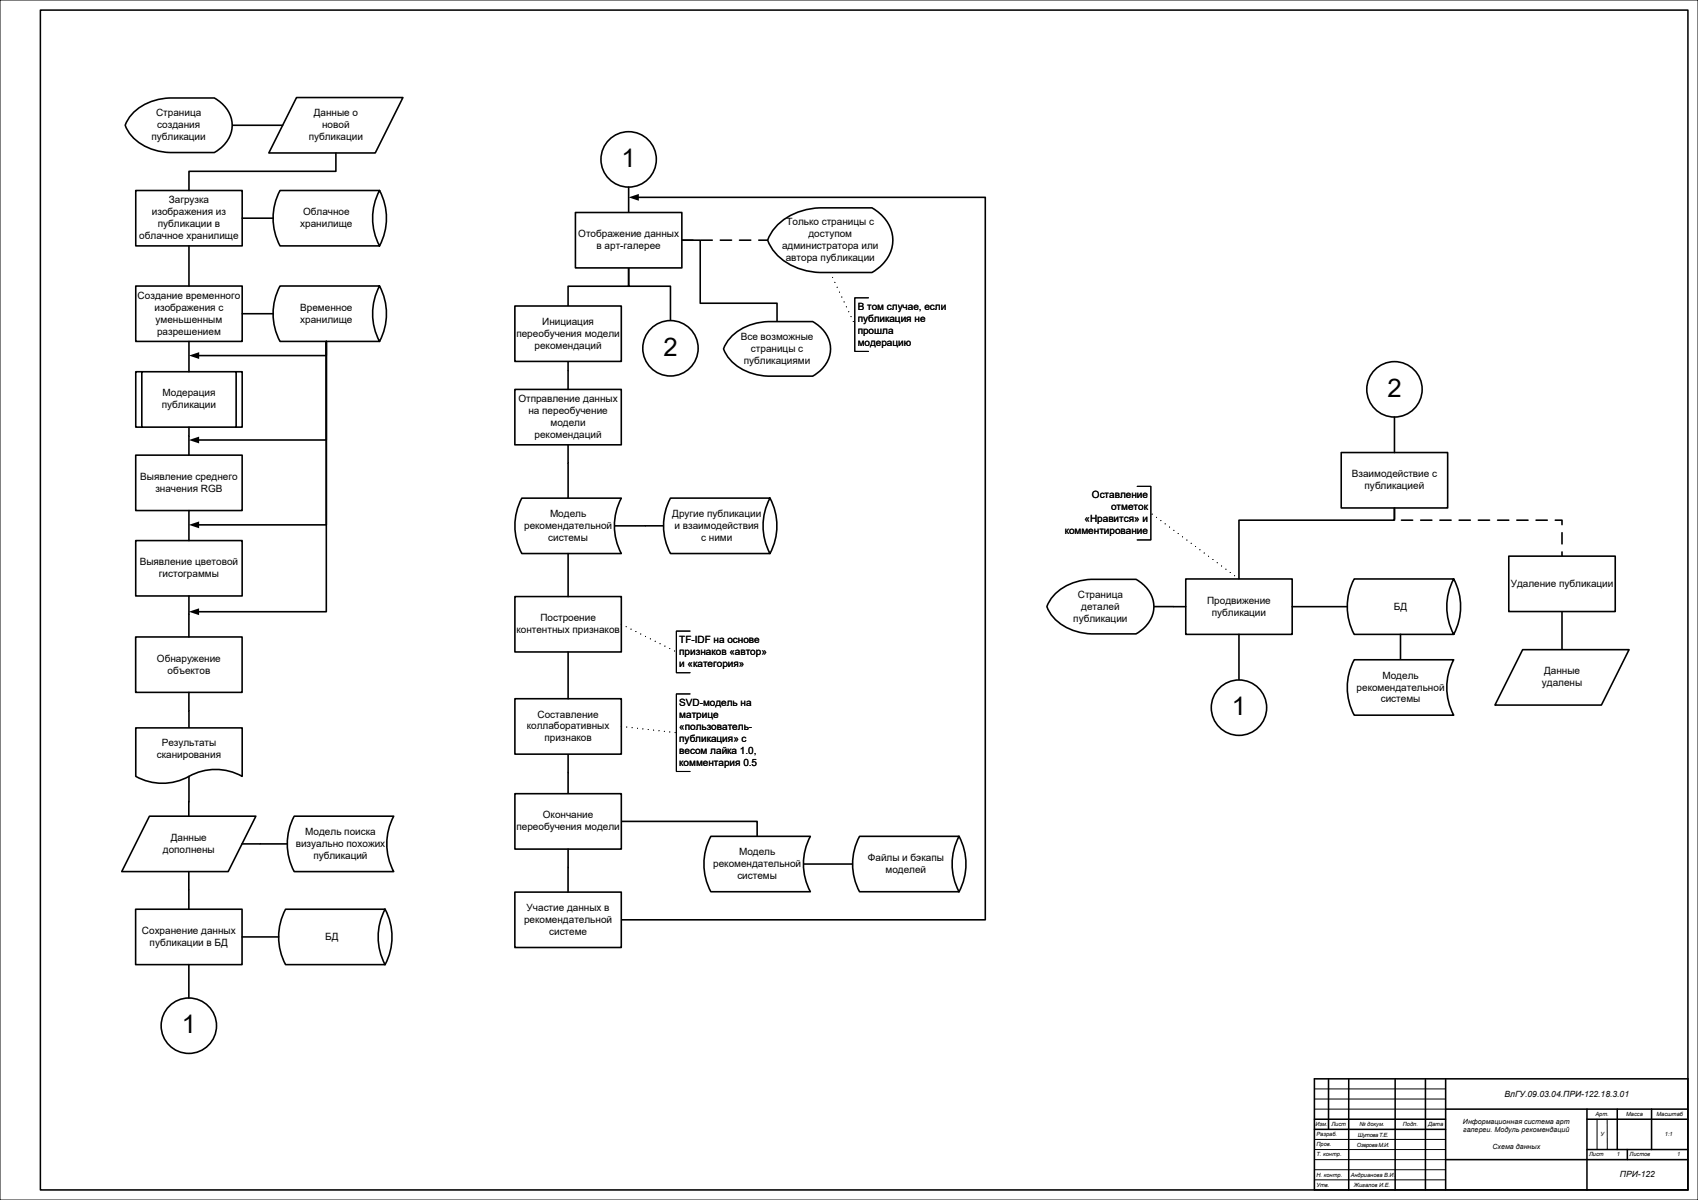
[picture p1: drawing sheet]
<svg xmlns="http://www.w3.org/2000/svg" width="841mm" height="594mm" viewBox="0 0 841 594" stroke-linecap="round" stroke-linejoin="round" font-family="sans-serif">
<path d="M0 0h841v594h-841zM651 539h65M651 544h65M651 549h65M791 554v15M796 554v15M651 579h65M651 574h65M651 569h65M651 564h65M651 584h65" fill="none" stroke="#000" stroke-width=".5"/>
<g fill="none" stroke="#000" stroke-width=".76">
<path d="M20 5h816v584h-816zM651 534h185v55h-185zM658 534v25M668 534v55M691 534v55M706 534v55M716 534v55M651 554h65M651 559h65M716 549h120M786 554h50M786 549v40"/>
<path d="M801 549v20M818 549v20M716 574h120M786 569h50M806 569v5"/>
</g>
<path d="M67 94h53v28h-53z" fill-rule="evenodd" fill="#fff"/>
<path d="M67 94h53v28h-53z" fill="none" stroke="#000" stroke-width=".79"/>
<path d="M147 48h53l-14 28h-53z" fill-rule="evenodd" fill="#fff"/>
<path d="M147 48h53l-14 28h-53zM115 62h25M166 76v9h-72v9" fill="none" stroke="#000" stroke-width=".79"/>
<path d="M66 56a27 27 0 0 1 18-8h22a15 15 0 0 1 9 14 15 15 0 0 1-9 14h-22a24 24 0 0 1-22-14z" fill-rule="evenodd" fill="#fff"/>
<path d="M66 56a27 27 0 0 1 18-8h22a15 15 0 0 1 9 14 15 15 0 0 1-9 14h-22a24 24 0 0 1-22-14z" fill="none" stroke="#000" stroke-width=".79"/>
<path d="M139 94h49a29 29 0 0 1 0 28h-49a29 29 0 0 1 0-28z" fill-rule="evenodd" fill="#fff"/>
<path d="M139 94h49a29 29 0 0 1 0 28h-49a29 29 0 0 1 0-28zM188 94a29 29 0 0 0 0 28M120 108h15" fill="none" stroke="#000" stroke-width=".79"/>
<path d="M67 142h53v27h-53z" fill-rule="evenodd" fill="#fff"/>
<path d="M94 122v20M67 142h53v27h-53z" fill="none" stroke="#000" stroke-width=".79"/>
<path d="M139 142h49a29 29 0 0 1 0 27h-49a29 29 0 0 1 0-27z" fill-rule="evenodd" fill="#fff"/>
<path d="M120 155h15M139 142h49a29 29 0 0 1 0 27h-49a29 29 0 0 1 0-27zM188 142a29 29 0 0 0 0 27" fill="none" stroke="#000" stroke-width=".79"/>
<path d="M67 184h53v27h-53z" fill-rule="evenodd" fill="#fff"/>
<path d="M94 169v15M67 184h53v27h-53zM70 184v27M117 184v27" fill="none" stroke="#000" stroke-width=".79"/>
<path d="M67 225h53v28h-53z" fill-rule="evenodd" fill="#fff"/>
<path d="M94 211v14M67 225h53v28h-53z" fill="none" stroke="#000" stroke-width=".79"/>
<path d="M67 268h53v27h-53z" fill-rule="evenodd" fill="#fff"/>
<path d="M162 169v7h-64M162 169v49h-64M162 169v91h-64M94 253v15M67 268h53v27h-53z" fill="none" stroke="#000" stroke-width=".79"/>
<path d="M94 176l5-2v4zM94 218l5-2v3zM94 260l5-2v3z" fill="#000"/>
<path d="M67 315h53v28h-53z" fill-rule="evenodd" fill="#fff"/>
<path d="M162 169v134h-64M94 295v20M67 315h53v28h-53z" fill="none" stroke="#000" stroke-width=".79"/>
<path d="M94 303l5-2v3z" fill="#000"/>
<path d="M67 450h53v27h-53z" fill-rule="evenodd" fill="#fff"/>
<path d="M94 343v17M67 450h53v27h-53z" fill="none" stroke="#000" stroke-width=".79"/>
<path d="M141 450h50a29 29 0 0 1 0 27h-50a29 29 0 0 1 0-27z" fill-rule="evenodd" fill="#fff"/>
<path d="M141 450h50a29 29 0 0 1 0 27h-50a29 29 0 0 1 0-27zM191 450a29 29 0 0 0 0 27M120 464h18" fill="none" stroke="#000" stroke-width=".79"/>
<path d="M67 360h53v24a28 28 0 0 0-29 2 27 27 0 0 1-24-2z" fill-rule="evenodd" fill="#fff"/>
<path d="M67 360h53v24a28 28 0 0 0-29 2 27 27 0 0 1-24-2zM94 384v20" fill="none" stroke="#000" stroke-width=".79"/>
<circle cx="94" cy="508" r="14" fill="#fff"/>
<g fill="none" stroke="#000" stroke-width=".79">
<path d="M94 477v17"/>
<circle cx="94" cy="508" r="14"/>
</g>
<path d="M255 193h53v27h-53z" fill-rule="evenodd" fill="#fff"/>
<path d="M255 193h53v27h-53z" fill="none" stroke="#000" stroke-width=".79"/>
<circle cx="311" cy="79" r="14" fill="#fff"/>
<g fill="none" stroke="#000" stroke-width=".79">
<path d="M316 98h172v357h-180M281 179v14"/>
<circle cx="311" cy="79" r="14"/>
</g>
<path d="M311 98l5-2v3z" fill="#000"/>
<path d="M255 295h53v28h-53z" fill-rule="evenodd" fill="#fff"/>
<path d="M281 151v-9h30v-9v9h21v17M281 220v27M329 260h-25M255 295h53v28h-53zM281 373v20M308 407h67v7" fill="none" stroke="#000" stroke-width=".79"/>
<path d="M691 251v6h83v18" fill="none" stroke="#000" stroke-width=".79" stroke-dasharray="5.6 4"/>
<path d="M258 247h50a29 29 0 0 0 0 27h-50a29 29 0 0 1 0-27z" fill-rule="evenodd" fill="#fff"/>
<path d="M258 247h50a29 29 0 0 0 0 27h-50a29 29 0 0 1 0-27zM281 274v21" fill="none" stroke="#000" stroke-width=".79"/>
<path d="M338 119h42" fill="none" stroke="#000" stroke-width=".79" stroke-dasharray="5.6 4"/>
<path d="M255 393h53v27h-53z" fill-rule="evenodd" fill="#fff"/>
<path d="M255 393h53v27h-53z" fill="none" stroke="#000" stroke-width=".79"/>
<path d="M255 442h53v27h-53z" fill-rule="evenodd" fill="#fff"/>
<path d="M311 93v12M338 119h9v31h38v9M281 420v22M255 442h53v27h-53z" fill="none" stroke="#000" stroke-width=".79"/>
<path d="M332 247h49a29 29 0 0 1 0 27h-49a29 29 0 0 1 0-27z" fill-rule="evenodd" fill="#fff"/>
<path d="M332 247h49a29 29 0 0 1 0 27h-49a29 29 0 0 1 0-27zM381 247a29 29 0 0 0 0 27" fill="none" stroke="#000" stroke-width=".79"/>
<path d="M308 309l27 14" fill="none" stroke="#000" stroke-width=".53" stroke-dasharray="0 2.6"/>
<path d="M342 312h-7v21h7" fill="none" stroke="#000" stroke-width=".53"/>
<path d="M255 346h53v27h-53z" fill-rule="evenodd" fill="#fff"/>
<path d="M281 323v23M255 346h53v27h-53zM398 428h24" fill="none" stroke="#000" stroke-width=".79"/>
<path d="M308 360l27 3" fill="none" stroke="#000" stroke-width=".53" stroke-dasharray="0 2.6"/>
<path d="M342 343h-7v39h7" fill="none" stroke="#000" stroke-width=".53"/>
<path d="M352 414h49a29 29 0 0 0 0 27h-49a29 29 0 0 1 0-27z" fill-rule="evenodd" fill="#fff"/>
<path d="M352 414h49a29 29 0 0 0 0 27h-49a29 29 0 0 1 0-27z" fill="none" stroke="#000" stroke-width=".79"/>
<path d="M426 414h49a29 29 0 0 1 0 27h-49a29 29 0 0 1 0-27z" fill-rule="evenodd" fill="#fff"/>
<path d="M426 414h49a29 29 0 0 1 0 27h-49a29 29 0 0 1 0-27zM475 414a29 29 0 0 0 0 27" fill="none" stroke="#000" stroke-width=".79"/>
<path d="M285 105h53v28h-53z" fill-rule="evenodd" fill="#fff"/>
<path d="M285 105h53v28h-53z" fill="none" stroke="#000" stroke-width=".79"/>
<path d="M362 167a27 27 0 0 1 18-8h23a15 15 0 0 1 8 14 15 15 0 0 1-8 13h-23a24 24 0 0 1-22-13z" fill-rule="evenodd" fill="#fff"/>
<path d="M362 167a27 27 0 0 1 18-8h23a15 15 0 0 1 8 14 15 15 0 0 1-8 13h-23a24 24 0 0 1-22-13z" fill="none" stroke="#000" stroke-width=".79"/>
<path d="M386 111a32 32 0 0 1 20-8h26a18 18 0 0 1 10 16 18 18 0 0 1-10 16h-26a28 28 0 0 1-26-16l2-4z" fill-rule="evenodd" fill="#fff"/>
<path d="M386 111a32 32 0 0 1 20-8h26a18 18 0 0 1 10 16 18 18 0 0 1-10 16h-26a28 28 0 0 1-26-16l2-4z" fill="none" stroke="#000" stroke-width=".79"/>
<path d="M411 135l12 26" fill="none" stroke="#000" stroke-width=".53" stroke-dasharray="0 2.6"/>
<path d="M430 147h-7v27h7" fill="none" stroke="#000" stroke-width=".53"/>
<path d="M255 151h53v28h-53z" fill-rule="evenodd" fill="#fff"/>
<path d="M255 151h53v28h-53z" fill="none" stroke="#000" stroke-width=".79"/>
<circle cx="332" cy="172" r="14" fill="#fff"/>
<circle cx="332" cy="172" r="14" fill="none" stroke="#000" stroke-width=".79"/>
<circle cx="691" cy="193" r="14" fill="#fff"/>
<circle cx="691" cy="193" r="14" fill="none" stroke="#000" stroke-width=".79"/>
<path d="M664 224h53v27h-53z" fill-rule="evenodd" fill="#fff"/>
<path d="M664 224h53v27h-53z" fill="none" stroke="#000" stroke-width=".79"/>
<path d="M74 404h53l-14 27h-53z" fill-rule="evenodd" fill="#fff"/>
<path d="M691 206v18M691 251v6h-77v30M774 303v19M74 404h53l-14 27h-53zM94 431v19" fill="none" stroke="#000" stroke-width=".79"/>
<path d="M747 275h53v28h-53z" fill-rule="evenodd" fill="#fff"/>
<path d="M747 275h53v28h-53z" fill="none" stroke="#000" stroke-width=".79"/>
<path d="M587 287h53v27h-53z" fill-rule="evenodd" fill="#fff"/>
<path d="M587 287h53v27h-53z" fill="none" stroke="#000" stroke-width=".79"/>
<path d="M754 322h53l-14 27h-53z" fill-rule="evenodd" fill="#fff"/>
<path d="M614 314v23M754 322h53l-14 27h-53z" fill="none" stroke="#000" stroke-width=".79"/>
<path d="M614 287l-44-33" fill="none" stroke="#000" stroke-width=".53" stroke-dasharray="0 2.6"/>
<path d="M563 241h7v26h-7" fill="none" stroke="#000" stroke-width=".53"/>
<circle cx="614" cy="350" r="14" fill="#fff"/>
<g fill="none" stroke="#000" stroke-width=".79">
<path d="M572 300h15"/>
<circle cx="614" cy="350" r="14"/>
</g>
<path d="M522 294a27 27 0 0 1 19-7h22a15 15 0 0 1 8 13 15 15 0 0 1-8 14h-22a24 24 0 0 1-23-14z" fill-rule="evenodd" fill="#fff"/>
<path d="M522 294a27 27 0 0 1 19-7h22a15 15 0 0 1 8 13 15 15 0 0 1-8 14h-22a24 24 0 0 1-23-14zM640 300h27" fill="none" stroke="#000" stroke-width=".79"/>
<path d="M671 287h49a29 29 0 0 1 0 27h-49a29 29 0 0 1 0-27z" fill-rule="evenodd" fill="#fff"/>
<path d="M671 287h49a29 29 0 0 1 0 27h-49a29 29 0 0 1 0-27zM720 287a29 29 0 0 0 0 27M694 314v13" fill="none" stroke="#000" stroke-width=".79"/>
<path d="M671 327h49a29 29 0 0 0 0 27h-49a29 29 0 0 1 0-27z" fill-rule="evenodd" fill="#fff"/>
<path d="M671 327h49a29 29 0 0 0 0 27h-49a29 29 0 0 1 0-27zM120 418h22" fill="none" stroke="#000" stroke-width=".79"/>
<path d="M146 404h49a29 29 0 0 0 0 27h-49a29 29 0 0 1 0-27z" fill-rule="evenodd" fill="#fff"/>
<path d="M146 404h49a29 29 0 0 0 0 27h-49a29 29 0 0 1 0-27z" fill="none" stroke="#000" stroke-width=".79"/>
<g font-size="12.7">
<text x="308" y="83">1</text>
<text x="329" y="176">2</text>
<text x="687" y="197">2</text>
<text x="610" y="354">1</text>
<text x="90" y="512">1</text>
</g>
<g font-size="5">
<text x="77" y="58">Страница</text>
<text x="155" y="58">Данные о</text>
<text x="78" y="63">создания</text>
<text x="160" y="63">новой</text>
<text x="75" y="69">публикации</text>
<text x="153" y="69">публикации</text>
<text x="84" y="101">Загрузка</text>
<text x="75" y="107">изображения из</text>
<text x="150" y="107">Облачное</text>
<text x="78" y="112">публикации в</text>
<text x="149" y="112">хранилище</text>
<text x="390" y="111">Только страницы с</text>
<text x="69" y="118">облачное хранилище</text>
<text x="286" y="117">Отображение данных</text>
<text x="400" y="117">доступом</text>
<text x="295" y="123">в арт-галерее</text>
<text x="387" y="123">администратора или</text>
<text x="389" y="129">автора публикации</text>
<text x="68" y="148">Создание временного</text>
<text x="77" y="154">изображения с</text>
<text x="149" y="154">Временное</text>
<text x="425" y="153">В том случае, если</text>
<text x="77" y="160">уменьшенным</text>
<text x="149" y="160">хранилище</text>
<text x="269" y="161">Инициация</text>
<text x="425" y="159">публикация не</text>
<text x="78" y="166">разрешением</text>
<text x="256" y="167">переобучения модели</text>
<text x="425" y="165">прошла</text>
<text x="265" y="173">рекомендаций</text>
<text x="367" y="168">Все возможные</text>
<text x="425" y="171">модерацию</text>
<text x="372" y="174">страницы с</text>
<text x="368" y="180">публикациями</text>
<text x="80" y="196">Модерация</text>
<text x="80" y="202">публикации</text>
<text x="257" y="199">Отправление данных</text>
<text x="262" y="205">на переобучение</text>
<text x="273" y="211">модели</text>
<text x="265" y="217">рекомендаций</text>
<text x="69" y="238">Выявление среднего</text>
<text x="670" y="236">Взаимодействие с</text>
<text x="77" y="243">значения RGB</text>
<text x="676" y="242">публикацией</text>
<text x="541" y="247">Оставление</text>
<text x="272" y="256">Модель</text>
<text x="333" y="256">Другие публикации</text>
<text x="550" y="253">отметок</text>
<text x="260" y="262">рекомендательной</text>
<text x="334" y="262">и взаимодействия</text>
<text x="537" y="258">«Нравится» и</text>
<text x="272" y="268">системы</text>
<text x="347" y="268">с ними</text>
<text x="527" y="264">комментирование</text>
<text x="69" y="280">Выявление цветовой</text>
<text x="79" y="286">гистограммы</text>
<text x="748" y="290">Удаление публикации</text>
<text x="534" y="296">Страница</text>
<text x="598" y="299">Продвижение</text>
<text x="536" y="302">деталей</text>
<text x="600" y="305">публикации</text>
<text x="690" y="302">БД</text>
<text x="268" y="308">Построение</text>
<text x="532" y="308">публикации</text>
<text x="256" y="313">контентных признаков</text>
<text x="336" y="318">TF-IDF на основе</text>
<text x="78" y="328">Обнаружение</text>
<text x="336" y="324">признаков «автор»</text>
<text x="83" y="333">объектов</text>
<text x="336" y="330">и «категория»</text>
<text x="685" y="336">Модель</text>
<text x="765" y="334">Данные</text>
<text x="672" y="342">рекомендательной</text>
<text x="764" y="340">удалены</text>
<text x="684" y="348">системы</text>
<text x="336" y="349">SVD-модель на</text>
<text x="266" y="355">Составление</text>
<text x="336" y="355">матрице</text>
<text x="261" y="361">коллаборативных</text>
<text x="336" y="361">«пользователь-</text>
<text x="80" y="369">Результаты</text>
<text x="270" y="367">признаков</text>
<text x="336" y="367">публикация» с</text>
<text x="78" y="375">сканирования</text>
<text x="336" y="373">весом лайка 1.0,</text>
<text x="336" y="379">комментария 0.5</text>
<text x="269" y="405">Окончание</text>
<text x="151" y="413">Модель поиска</text>
<text x="256" y="411">переобучения модели</text>
<text x="85" y="416">Данные</text>
<text x="146" y="419">визуально похожих</text>
<text x="81" y="422">дополнены</text>
<text x="155" y="425">публикаций</text>
<text x="366" y="423">Модель</text>
<text x="353" y="429">рекомендательной</text>
<text x="430" y="426">Файлы и бэкапы</text>
<text x="365" y="435">системы</text>
<text x="439" y="432">моделей</text>
<text x="261" y="451">Участие данных в</text>
<text x="260" y="457">рекомендательной</text>
<text x="70" y="462">Сохранение данных</text>
<text x="161" y="465">БД</text>
<text x="272" y="463">системе</text>
<text x="74" y="468">публикации в БД</text>
</g>
<g font-size="4.2">
<text x="745" y="543">ВлГУ.09.03.04.ПРИ-122.18.3.01</text>
<text x="802" y="583">ПРИ-122</text>
</g>
<g font-size="3.5">
<text x="725" y="556">Информационная система арт</text>
<text x="725" y="560">галереи. Модуль рекомендаций</text>
<text x="739" y="569">Схема данных</text>
</g>
<g font-size="2.8">
<text x="652" y="557">Изм.</text>
<text x="659" y="557">Лист</text>
<text x="673" y="557">№ докум.</text>
<text x="695" y="557">Подп.</text>
<text x="707" y="557">Дата</text>
<text x="790" y="552">Арт.</text>
<text x="805" y="552">Масса</text>
<text x="820" y="552">Масштаб</text>
<text x="652" y="562">Разраб.</text>
<text x="673" y="563">Шутова Т.Е.</text>
<text x="793" y="562">У</text>
<text x="825" y="562">1:1</text>
<text x="652" y="567">Пров.</text>
<text x="672" y="568">Озерова М.И.</text>
<text x="652" y="572">Т. контр.</text>
<text x="787" y="572">Лист</text>
<text x="801" y="572">1</text>
<text x="807" y="572">Листов</text>
<text x="831" y="572">1</text>
<text x="652" y="582">Н. контр.</text>
<text x="652" y="587">Утв.</text>
<text x="669" y="582">Андрианова В.И.</text>
<text x="671" y="587">Жигалов И.Е.</text>
</g>
</svg>
